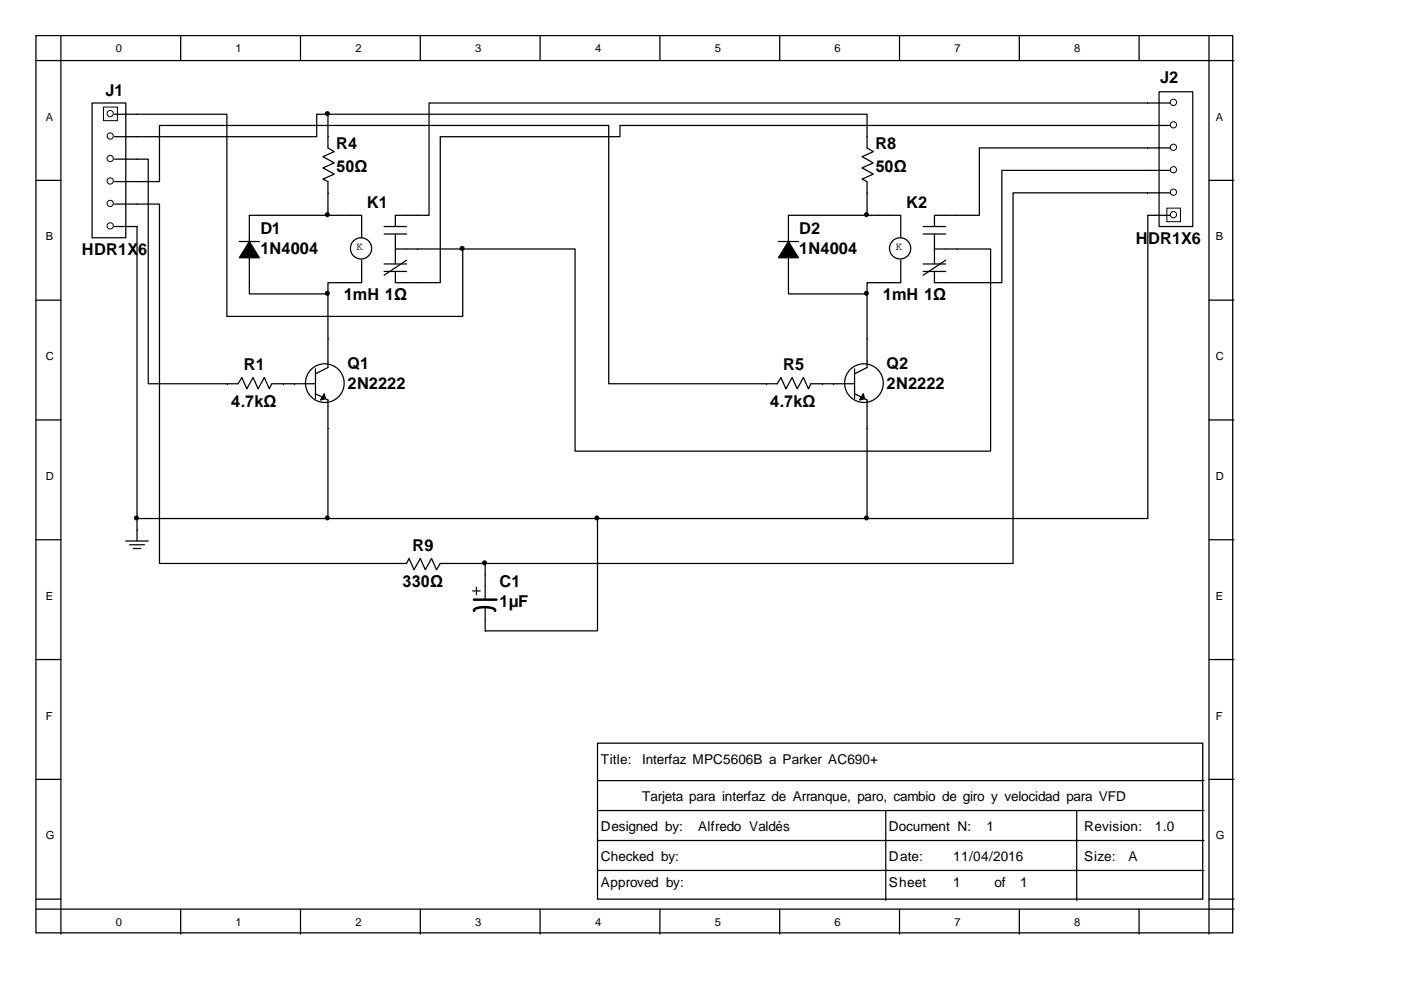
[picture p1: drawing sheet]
<svg xmlns="http://www.w3.org/2000/svg" width="297mm" height="210mm" viewBox="0 0 297 210" stroke-linecap="round" stroke-linejoin="round" font-family="sans-serif">
<g fill="none" stroke="#000" stroke-width=".26">
<path d="M7.6 7.5h253.8v190.3h-253.8zM7.6 12.8h254M12.9 7.5v190.5M38.3 7.5v5.3M63.7 7.5v5.3M89.1 7.5v5.3M114.5 7.5v5.3M139.9 7.5v5.3M165.3 7.5v5.3M190.7 7.5v5.3M216.1 7.5v5.3M241.5 7.5v5.3"/>
<path d="M245.7 19.5h7.2v28.5h-7.2zM256.3 7.5v190.5M7.6 38.2h5.3M19.5 21.8h7.2v28.6h-7.2zM24.3 33.7h7.1v47.7h19.1l.8-1.4 1 2.4 1.4-2.4 1 2.4 1.3-2.4 1.1 2.4 .5-1h9.3M24.3 38.5h9.5v-11.9h95.3v54.8h35.7l.8-1.4 1 2.4 1.4-2.4 1 2.4 1.3-2.4 1.1 2.4 .5-1h9.3M24.3 24.2h23.8v42.9h50v-14.3M69.5 24.2v7.2l1.4 .8-2.4 1 2.4 1.3-2.4 1.1 2.4 1.3-2.4 1.1 1 .5v7.1M69.5 24.2h114.3v7.2l1.4 .8-2.4 1 2.4 1.3-2.4 1.1 2.4 1.3-2.4 1.1 1 .5v7.1M69.5 24.2h-2.3v4.8h-42.9M248.1 21.8h-157.1v23.8h-7.2v2.4M248.1 26.6h-116.7v2.4h-38.1v30.9h-9.5v-2.3"/>
<path d="M248.1 31.4h-40.5v14.2h-9.5v2.4M248.1 36.1h-35.7v23.8h-14.3v-2.3M256.3 38.2h5.3M24.3 43.3h9.5v76.2h52.4l.5-1.1 1.1 2.4 1.3-2.4 1.1 2.4 1.3-2.4 1.1 2.4 .7-1.3h9.6M24.3 48h4.8v66.7M50.7 51.2h4.3M76.7 50.4v-4.8h-23.8v16.7h16.6M76.7 55.2v4.7h-7.2v2.4M81.4 48h4.8M81.4 49.6h4.8M81.4 56h4.8M81.4 57.6h4.8"/>
<path d="M83.8 52.8h14.3M83.8 49.6v6.4M86.2 55.2l-4.8 3.1M98.1 52.8h23.8v42.9h88.1v-42.9h-11.9M165 51.2h4.3M191 50.4v-4.8h-23.8v16.7h16.6M191 55.2v4.7h-7.2v2.4M195.7 48h4.8M195.7 49.6h4.8M195.7 56h4.8M195.7 57.6h4.8M198.1 49.6v6.4"/>
<path d="M200.5 55.2l-4.8 3.1M248.1 40.9h-33.3v78.6h-111.9M248.1 45.6h-4.7v64.3h-59.6M7.6 63.6h5.3M66.9 78.2v6.3M69.5 62.3v15.6l-2.6 1.4M181.2 78.2v6.3M183.8 62.3v15.6l-2.6 1.4M256.3 63.6h5.3M7.6 89h5.3M66.9 83.5l2.6 1.3v25.1M181.2 83.5l2.6 1.3v25.1"/>
<path d="M256.3 89h5.3M7.6 114.4h5.3M26.7 114.7h4.7M27.5 115.5h3.1M28.3 116.3h1.5M29.1 109.9h154.7M102.9 119.5v7.6M126.7 109.9v23.9h-23.8v-5.1M256.3 114.4h5.3M7.6 139.8h5.3M100.2 125.3h1.6M101 124.5v1.6"/>
<path d="M256.3 139.8h5.3M126.7 157.6h128.3v33h-128.3zM7.6 165.2h5.3M126.7 165.5h128.6M126.7 171.9h128.6M126.7 178.2h128.6M187.8 171.9v19M228.3 171.9v19M256.3 165.2h5.3M7.6 190.6h5.3M7.6 192.8h254M38.3 192.8v5.2"/>
<path d="M63.7 192.8v5.2M89.1 192.8v5.2M114.5 192.8v5.2M126.7 184.6h128.6M139.9 192.8v5.2M165.3 192.8v5.2M190.7 192.8v5.2M216.1 192.8v5.2M241.5 192.8v5.2M256.3 190.6h5.3"/>
<circle cx="76.5" cy="52.7" r="2.25"/>
<circle cx="190.8" cy="52.7" r="2.25"/>
<circle cx="68.9" cy="81.2" r="4.1"/>
<circle cx="183.2" cy="81.2" r="4.1"/>
</g>
<g fill="#000" stroke="#000" stroke-width=".26">
<path d="M52.9 51.2l2.1 3.4h-4.3zM167.2 51.2l2.1 3.4h-4.3zM68.7 83.5l.3 1-1.1 .3zM183 83.5l.3 1-1.1 .3z"/>
<circle cx="69.4" cy="24.1" r=".4"/>
<circle cx="69.4" cy="45.5" r=".4"/>
<circle cx="98" cy="52.7" r=".4"/>
<circle cx="183.7" cy="45.5" r=".4"/>
<circle cx="69.4" cy="62.2" r=".4"/>
<circle cx="183.7" cy="62.2" r=".4"/>
<circle cx="28.9" cy="109.8" r=".4"/>
<circle cx="69.4" cy="109.8" r=".4"/>
<circle cx="102.7" cy="119.3" r=".4"/>
<circle cx="126.5" cy="109.8" r=".4"/>
<circle cx="183.7" cy="109.8" r=".4"/>
</g>
<g fill="#000">
<path d="M29 24.2l.1 .1zM29 29l.1 .1zM29 33.7l.1 .1zM29 38.5l.1 .1zM69.5 29l.1 .1zM183.8 29l.1 .1zM243.3 36.2l.1 .1zM243.3 31.3l.1 .1zM243.3 26.6l.1 .1zM243.3 21.9h.1zM29 43.3l.1 .1zM29 48l.1 .1z"/>
<path d="M52.8 45.6l.1 .1zM69.5 40.9l.1 .1zM71.9 45.6l.1 .1zM88.6 45.6v.1zM167.1 45.6l.1 .1zM183.8 40.9l.1 .1zM186.2 45.6l.1 .1zM202.9 45.6v.1zM243.3 45.6l.1 .1zM243.3 40.9l.1 .1zM52.8 60h.1zM69.5 71.8l.1 .1z"/>
<path d="M71.9 60h.1zM167.1 60h.1zM183.8 71.8l.1 .1zM186.2 60h.1zM48.1 81.4l.1 .1zM60 81.4l.1 .1zM62.4 81.4l.1 .1zM69.5 90.9h.1zM162.4 81.4l.1 .1zM174.3 81.4l.1 .1zM176.7 81.4l.1 .1zM183.8 90.9h.1z"/>
<path d="M29 112.4l.1 .1zM83.8 119.5l.1 .1zM95.8 119.5v.1zM102.9 133.8l.1 .1zM102.9 121.8l.1 .1z"/>
</g>
<g fill="none" stroke="#000" stroke-width=".21">
<path d="M21.9 22.7h3v2.9h-3zM247.4 44.1h2.9v2.9h-2.9z"/>
<circle cx="23.4" cy="38.4" r=".66"/>
<circle cx="23.4" cy="33.6" r=".66"/>
<circle cx="23.4" cy="24.1" r=".66"/>
<circle cx="23.4" cy="28.8" r=".66"/>
<circle cx="248.8" cy="31.2" r=".66"/>
<circle cx="248.8" cy="36" r=".66"/>
<circle cx="248.8" cy="21.7" r=".66"/>
<circle cx="248.8" cy="26.5" r=".66"/>
<circle cx="23.4" cy="43.1" r=".66"/>
<circle cx="23.4" cy="47.9" r=".66"/>
<circle cx="248.8" cy="40.8" r=".66"/>
<circle cx="248.8" cy="45.5" r=".66"/>
</g>
<path d="M100.5 127.1h4.8M104.9 129.5l.1-.1a3.3 3.3 0 0 0-3-.6 1.46 1.46 0 0 0-1.5 .7" fill="none" stroke="#000" stroke-width=".53"/>
<g font-size="3.5">
<text x="246" y="17.6">J2</text>
<text x="22.4" y="20.2">J1</text>
<text x="71.3" y="31.7">R4</text>
<text x="185.6" y="31.7">R8</text>
<text x="71.3" y="36.4">50Ω</text>
<text x="185.6" y="36.4">50Ω</text>
<text x="77.8" y="44.1">K1</text>
<text x="192.1" y="44.1">K2</text>
<text x="55.2" y="49.6">D1</text>
<text x="55.2" y="53.9">1N4004</text>
<text x="169.4" y="49.6">D2</text>
<text x="169.4" y="53.9">1N4004</text>
<text x="240.8" y="51.7">HDR1X6</text>
<text x="17.4" y="54.1">HDR1X6</text>
<text x="72.9" y="63.7">1mH 1Ω</text>
<text x="187.2" y="63.7">1mH 1Ω</text>
<text x="51.7" y="78.5">R1</text>
<text x="73.7" y="78.2">Q1</text>
<text x="73.7" y="82.5">2N2222</text>
<text x="166" y="78.5">R5</text>
<text x="188" y="78.2">Q2</text>
<text x="188" y="82.5">2N2222</text>
<text x="49" y="86.2">4.7kΩ</text>
<text x="163.3" y="86.2">4.7kΩ</text>
<text x="87.5" y="116.9">R9</text>
<text x="85.3" y="124.6">330Ω</text>
<text x="105.9" y="124.6">C1</text>
<text x="105.9" y="128.8">1µF</text>
</g>
<g font-size="2.9">
<text x="127.4" y="161.9">Title:</text>
<text x="136.1" y="161.9">Interfaz MPC5606B a Parker AC690+</text>
<text x="136.1" y="169.8">Tarjeta para interfaz de Arranque, paro, cambio de giro y velocidad para VFD</text>
<text x="127.4" y="176.1">Designed by:</text>
<text x="148" y="176.1">Alfredo Valdés</text>
<text x="188.5" y="176.1">Document N:</text>
<text x="209.1" y="176.1">1</text>
<text x="229.9" y="176.1">Revision:</text>
<text x="244.9" y="176.1">1.0</text>
<text x="127.4" y="182.5">Checked by:</text>
<text x="188.5" y="182.5">Date:</text>
<text x="202.1" y="182.5">11/04/2016</text>
<text x="229.9" y="182.5">Size:</text>
<text x="239.3" y="182.5">A</text>
<text x="127.4" y="188.1">Approved by:</text>
<text x="188.5" y="188.1">Sheet</text>
<text x="202.1" y="188.1">1</text>
<text x="210.8" y="188.1">of</text>
<text x="216.3" y="188.1">1</text>
</g>
<g font-size="2.4">
<text x="24.6" y="11.1">0</text>
<text x="50" y="11.1">1</text>
<text x="75.4" y="11.1">2</text>
<text x="100.8" y="11.1">3</text>
<text x="126.2" y="11.1">4</text>
<text x="151.6" y="11.1">5</text>
<text x="177" y="11.1">6</text>
<text x="202.4" y="11.1">7</text>
<text x="227.8" y="11.1">8</text>
<text x="9.7" y="25.6">A</text>
<text x="257.8" y="25.6">A</text>
<text x="9.7" y="51">B</text>
<text x="75.6" y="52.9">K</text>
<text x="189.9" y="52.9">K</text>
<text x="257.8" y="51">B</text>
<text x="9.7" y="76.4">C</text>
<text x="257.8" y="76.4">C</text>
<text x="9.7" y="101.8">D</text>
<text x="257.8" y="101.8">D</text>
<text x="9.7" y="127.2">E</text>
<text x="257.8" y="127.2">E</text>
<text x="9.7" y="152.6">F</text>
<text x="257.8" y="152.6">F</text>
<text x="9.7" y="178">G</text>
<text x="257.8" y="178">G</text>
<text x="24.6" y="196.3">0</text>
<text x="50" y="196.3">1</text>
<text x="75.4" y="196.3">2</text>
<text x="100.8" y="196.3">3</text>
<text x="126.2" y="196.3">4</text>
<text x="151.6" y="196.3">5</text>
<text x="177" y="196.3">6</text>
<text x="202.4" y="196.3">7</text>
<text x="227.8" y="196.3">8</text>
</g>
</svg>
